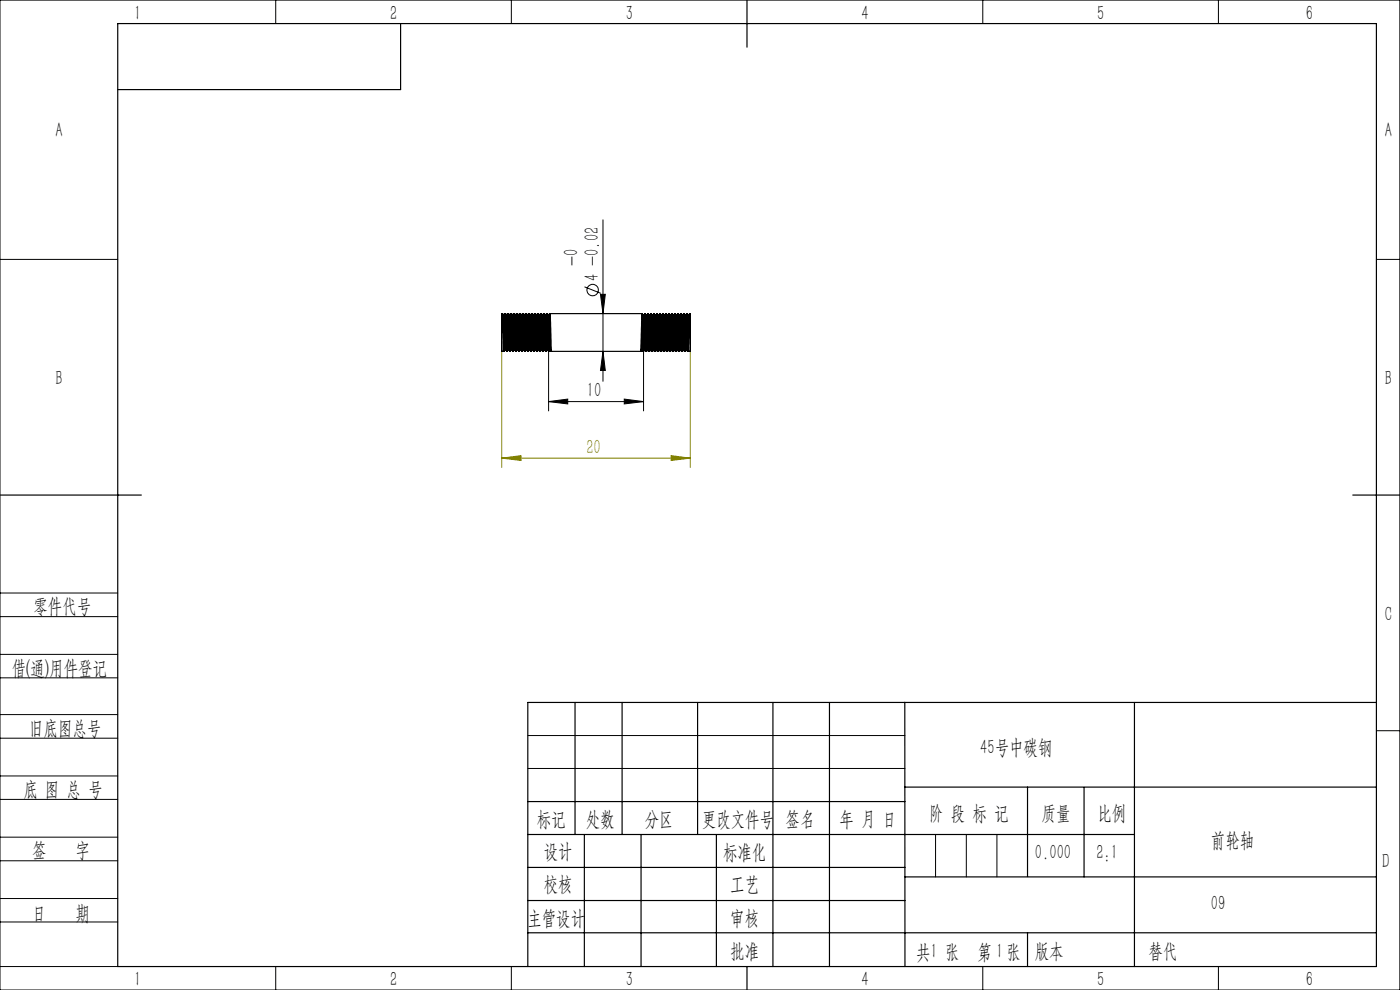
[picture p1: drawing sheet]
<svg xmlns="http://www.w3.org/2000/svg" width="297mm" height="210mm" viewBox="0 0 297 210" stroke-linecap="round" stroke-linejoin="round" font-family="sans-serif">
<g fill="none" stroke="#000" stroke-width=".21">
<path d="M0 0h297v210h-297zM58.5 0v5M108.5 0v5M208.5 0v5M258.5 0v5M0 55h25M127.9 46.6v34.3M292 55h5M116.4 74.5v12.7M124 60.8l3.5 1.4M127.4 62.4h1l-.5 4.1zM127.9 74.5l.5 4.1h-1z"/>
<path d="M136.5 74.5v12.7M116.4 85.2l4-.5v1zM116.4 85.2h20.1M132.4 84.7l4.1 .5-4.1 .5zM0 138.8h25M0 125.8h25M0 130.8h25M0 143.8h25M0 156.6h25M0 151.6h25M112 156h80M292 155h5"/>
<path d="M0 169.6h25M0 164.6h25M0 177.6h25M112 163h80M198.5 177v9M205 177v9M211.5 177v9M0 182.6h25M0 190.6h25M0 195.6h25M0 205h25M58.5 205v5"/>
<path d="M108.5 205v5M208.5 205v5M258.5 205v5"/>
<circle cx="125.7" cy="61.5" r="1.22"/>
</g>
<path d="M106.4 72.3v26.9M146.4 73.7v25.5M106.4 97.2l4.1-.5v1zM106.4 97.2h40M142.4 96.7l4 .5-4 .5z" fill="none" stroke="#808000" stroke-width=".21"/>
<g fill="none" stroke="#000" stroke-width=".25">
<path d="M25 5h267v200h-267zM85 5v14h-60M158.5 0v10M0 105h30M287 105h10M122 149v28M132 149v28M148 149v28M164 149v56M176 149v56M191.9 149l.1 56M240.7 149v56"/>
<path d="M292 149h-180v56M112 177h128.7M112 170h80M124 177v28M136 177v28M152 177v28M191.9 167h100.1M218 167v18.9M230 167v19M112 197.9h180M112 184h80M112 191h80"/>
<path d="M192 186h100M218 197.9v7.1M158.5 205v5"/>
</g>
<g fill="#000">
<path d="M127.4 62.4h1l-.5 4.1zM127.9 74.5l.5 4.1h-1z"/>
<path d="M116.4 85.2l4-.5v1zM132.4 84.7l4.1 .5-4.1 .5z"/>
</g>
<path d="M106.4 97.2l4.1-.5v1zM142.4 96.7l4 .5-4 .5z" fill="#808000"/>
<g fill="none" stroke="#000" stroke-width=".25">
<path d="M106.4 66.5h.2l.2 .4 .4-.4 .3 .4 .3-.4 .3 .4 .3-.4 .3 .4 .4-.4 .3 .4 .3-.4 .3 .4 .3-.4 .3 .4 .4-.4 .3 .4 .3-.4 .3 .4 .4-.4 .2 .4 .4-.4 .3 .4 .3-.4 .3 .4 .4-.4 .2 .4 .4-.4 .3 .4 .3-.4 .3 .4 .4-.4 .2 .4 .4-.4h19.5l.2 .4 .4-.4 .3 .4 .3-.4 .3 .4 .3-.4 .3 .4 .4-.4 .3 .4 .3-.4 .3 .4 .3-.4 .3 .4 .4-.4 .3 .4 .3-.4 .3 .4 .4-.4 .2 .4 .4-.4 .3 .4 .3-.4 .3 .4 .4-.4 .2 .4 .4-.4 .3 .4 .3-.4 .5 .4 .2-.4 .4 .4 .3-.4M106.4 74.5h.5l.2-.3 .4 .3 .3-.3 .3 .3 .3-.3 .4 .3 .2-.3 .4 .3 .3-.3 .3 .3 .3-.3 .4 .3 .2-.3 .4 .3 .3-.3 .3 .3 .3-.3 .4 .3 .3-.3 .3 .3 .3-.3 .3 .3 .3-.3 .4 .3 .3-.3 .3 .3 .3-.3 .3 .3 .3-.3 .4 .3h20.1l.2-.3 .4 .3 .3-.3 .3 .3 .3-.3 .4 .3 .2-.3 .4 .3 .3-.3 .3 .3 .3-.3 .4 .3 .2-.3 .4 .3 .3-.3 .3 .3 .3-.3 .4 .3 .3-.3 .3 .3 .3-.3 .3 .3 .3-.3 .4 .3 .3-.3 .3 .3 .3-.3 .3 .3 .3-.3 .4 .3h.4M106.4 66.5v8zM106.4 70.5h.6l.2-4 .3 8 .3-8 .3 8 .3-8 .4 8 .3-8 .3 8 .3-8 .3 8 .3-8 .4 8 .3-8 .3 8 .3-8 .3 8 .4-8 .3 8 .3-8 .3 8 .3-8 .3 8 .4-8 .3 8 .3-8 .3 8 .3-8 .3 8 .4-8 .3 8 .3-8 .3 8M106.4 70.5l.2-4 .3 8 .3-8 .4 8 .3-8 .3 8 .3-8 .3 8 .3-8 .4 8 .3-8 .3 8 .3-8 .3 8 .4-8 .3 8 .3-8 .3 8 .3-8 .3 8 .4-8 .3 8 .3-8 .3 8 .3-8 .3 8 .4-8 .3 8 .3-8 .3 8 .3-8 .4 8 .2-.3M106.6 70.5l.2-3.6 .3 7.3 .4-7.3 .3 7.3 .3-7.3 .3 7.3 .3-7.3 .3 7.3 .4-7.3 .3 7.3 .3-7.3 .3 7.3 .3-7.3 .3 7.3 .4-7.3 .3 7.3 .3-7.3 .3 7.3 .3-7.3 .4 7.3 .3-7.3 .3 7.3 .3-7.3 .3 7.3 .3-7.3 .4 7.3 .3-7.3 .3 7.3 .3-7.3 .3 7.3 .3-7.3 .4 7.3M106.8 70.5l.2-3.6 .3 7.3 .3-7.3 .3 7.3 .3-7.3 .3 7.3 .4-7.3 .3 7.3 .3-7.3 .3 7.3 .3-7.3 .4 7.3 .3-7.3 .3 7.3 .3-7.3 .3 7.3 .3-7.3 .4 7.3 .3-7.3 .3 7.3 .3-7.3 .3 7.3 .3-7.3 .4 7.3 .3-7.3 .3 7.3 .3-7.3 .3 7.3 .4-7.3 .3 7.3 .3-7.3 .3 7.3M116.7 74.2h.1M116.8 74.2l.2 .3M136.1 74.2l-.2 .3M136.1 74.2h.1M146.1 70.5l-.2-3.6-.3 7.3-.3-7.3-.3 7.3-.3-7.3-.3 7.3-.4-7.3-.3 7.3-.3-7.3-.3 7.3-.3-7.3-.3 7.3-.4-7.3-.3 7.3-.3-7.3-.3 7.3-.3-7.3-.4 7.3-.3-7.3-.3 7.3-.3-7.3-.3 7.3-.3-7.3-.4 7.3-.3-7.3-.3 7.3-.3-7.3-.3 7.3-.3-7.3-.4 7.3-.3-7.3-.3 7.3"/>
<path d="M146.3 70.5l-.2-3.6-.3 7.3-.3-7.3-.4 7.3-.3-7.3-.3 7.3-.3-7.3-.3 7.3-.4-7.3-.3 7.3-.3-7.3-.3 7.3-.3-7.3-.3 7.3-.4-7.3-.3 7.3-.3-7.3-.3 7.3-.3-7.3-.3 7.3-.4-7.3-.3 7.3-.3-7.3-.3 7.3-.3-7.3-.4 7.3-.3-7.3-.3 7.3-.3-7.3-.3 7.3-.3-7.3-.4 7.3M146.4 66.5v8zM146.4 70.5h-.5l-.2-4-.3 8-.3-8-.3 8-.3-8-.4 8-.3-8-.3 8-.3-8-.3 8-.3-8-.4 8-.3-8-.3 8-.3-8-.3 8-.3-8-.4 8-.3-8-.3 8-.3-8-.3 8-.4-8-.3 8-.3-8-.3 8-.3-8-.3 8-.4-8-.3 8-.3-8-.3 8M146.4 70.5l-.1-4-.3 8-.3-8-.4 8-.3-8-.3 8-.3-8-.3 8-.3-8-.4 8-.3-8-.3 8-.3-8-.3 8-.3-8-.4 8-.3-8-.3 8-.3-8-.3 8-.4-8-.3 8-.3-8-.3 8-.3-8-.3 8-.4-8-.3 8-.3-8-.3 8-.3-8-.3 8-.3-.3"/>
</g>
<g font-size="4.4">
<text x="28.5" y="4.2">1</text>
<text x="82.7" y="4.2">2</text>
<text x="132.7" y="4.2">3</text>
<text x="182.7" y="4.2">4</text>
<text x="232.7" y="4.2">5</text>
<text x="277" y="4.2">6</text>
<text x="11.7" y="29.1">A</text>
<text x="293.8" y="29.1">A</text>
<text x="122.7" y="56.4" transform="rotate(-90 122.7 56.4)">-0</text>
<text x="127.1" y="59.5" transform="rotate(-90 127.1 59.5)">4 -0.02</text>
<text x="11.7" y="81.6">B</text>
<text x="293.8" y="81.6">B</text>
<text x="124.5" y="84.3">10</text>
<text x="7.1" y="130.1">零件代号</text>
<text x="293.7" y="131.6">C</text>
<text x="2.5" y="143.2">借(通)用件登记</text>
<text x="6.2" y="155.8">旧底图总号</text>
<text x="208" y="159.8">45号中碳钢</text>
<text x="5" y="168.9">底 图 总 号</text>
<text x="197.1" y="173.8">阶 段 标 记</text>
<text x="221" y="173.8">质量</text>
<text x="232.8" y="173.8">比例</text>
<text x="113.9" y="175.2">标记</text>
<text x="124.3" y="175.2">处数</text>
<text x="136.8" y="175.2">分区</text>
<text x="148.9" y="175.2">更改文件号</text>
<text x="166.7" y="175.2">签名</text>
<text x="178.1" y="175.2">年 月 日</text>
<text x="256.9" y="179.7">前轮轴</text>
<text x="6.8" y="181.9">签</text>
<text x="16" y="181.9">字</text>
<text x="115.3" y="182.1">设计</text>
<text x="153.4" y="182.2">标准化</text>
<text x="219.6" y="182.1">0.000</text>
<text x="232.6" y="182.1">2:1</text>
<text x="293.2" y="184.1">D</text>
<text x="115.3" y="189">校核</text>
<text x="154.9" y="189">工艺</text>
<text x="6.8" y="195.2">日</text>
<text x="16" y="195.2">期</text>
<text x="111.9" y="196.2">主管设计</text>
<text x="154.9" y="196.2">审核</text>
<text x="256.9" y="193">09</text>
<text x="154.9" y="203.1">批准</text>
<text x="194.4" y="203.4">共 张</text>
<text x="197.4" y="203.1">1</text>
<text x="207.4" y="203.4">第 张</text>
<text x="211.3" y="203.1">1</text>
<text x="219.5" y="203.1">版本</text>
<text x="243.6" y="203.1">替代</text>
<text x="28.5" y="209.2">1</text>
<text x="82.7" y="209.2">2</text>
<text x="132.7" y="209.2">3</text>
<text x="182.7" y="209.2">4</text>
<text x="232.7" y="209.2">5</text>
<text x="277" y="209.2">6</text>
</g>
<text font-size="4.4" fill="#808000" x="124.4" y="96.3">20</text>
</svg>
